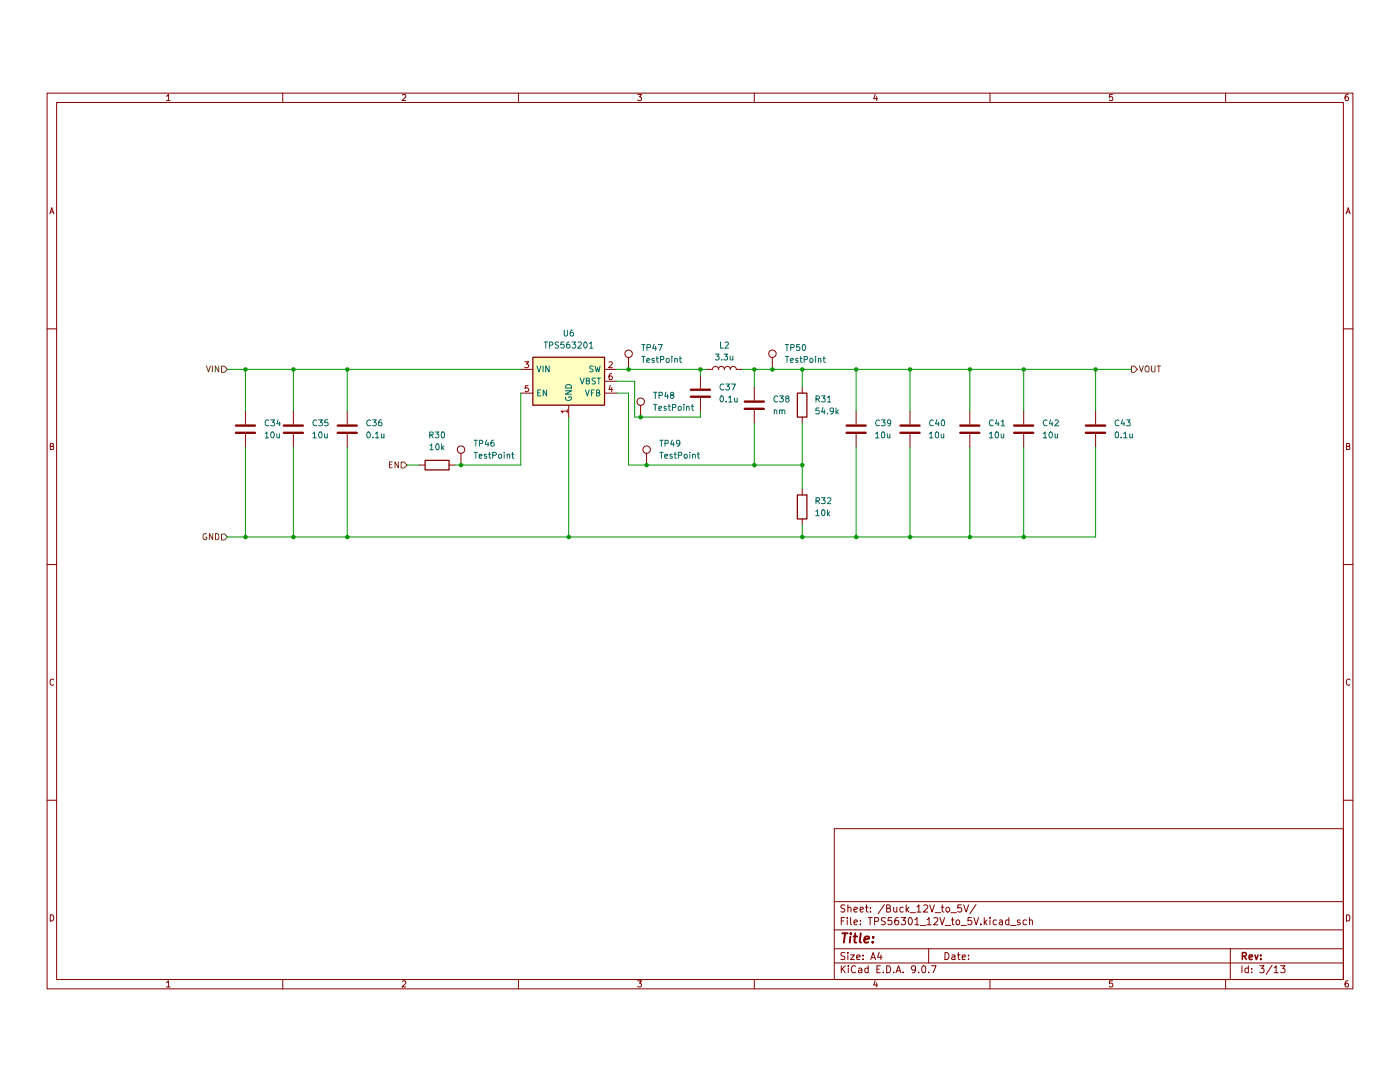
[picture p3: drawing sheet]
(kicad_sch
 (version 20250114)
 (generator "eeschema")
 (generator_version "9.0")
 (paper "A4")
 (lib_symbols
  (symbol "Connector:TestPoint"
   (pin_numbers (hide yes))
   (pin_names
    (offset 0.762) (hide yes)) (exclude_from_sim no) (in_bom yes) (on_board yes)
   (property "Reference" "TP" (at 0 6.858 0) (effects (font (size 1.27 1.27))))
   (property "Value" "TestPoint" (at 0 5.08 0) (effects (font (size 1.27 1.27))))
   (property "Footprint" "" (at 5.08 0 0) (effects (font (size 1.27 1.27)) (hide yes)))
   (property "Datasheet" "~" (at 5.08 0 0) (effects (font (size 1.27 1.27)) (hide yes)))
   (property "Description" "test point" (at 0 0 0) (effects (font (size 1.27 1.27)) (hide yes)))
   (symbol "TestPoint_0_1"
    (circle (center 0 3.302) (radius 0.762) (stroke (width 0) (type default)) (fill (type none))))
   (symbol "TestPoint_1_1"
    (pin passive line (at 0 0 90) (length 2.54) (name "1" (effects (font (size 1.27 1.27)))) (number "1" (effects (font (size 1.27 1.27))))))
   (embedded_fonts no))
  (symbol "Device:C"
   (pin_numbers (hide yes))
   (pin_names
    (offset 0.254)) (exclude_from_sim no) (in_bom yes) (on_board yes)
   (property "Reference" "C" (at 0.635 2.54 0) (effects (font (size 1.27 1.27)) (justify left)))
   (property "Value" "C" (at 0.635 -2.54 0) (effects (font (size 1.27 1.27)) (justify left)))
   (property "Footprint" "" (at 0.9652 -3.81 0) (effects (font (size 1.27 1.27)) (hide yes)))
   (property "Datasheet" "~" (at 0 0 0) (effects (font (size 1.27 1.27)) (hide yes)))
   (property "Description" "Unpolarized capacitor" (at 0 0 0) (effects (font (size 1.27 1.27)) (hide yes)))
   (symbol "C_0_1"
    (polyline (pts (xy -2.032 0.762) (xy 2.032 0.762)) (stroke (width 0.508) (type default)) (fill (type none)))
    (polyline (pts (xy -2.032 -0.762) (xy 2.032 -0.762)) (stroke (width 0.508) (type default)) (fill (type none))))
   (symbol "C_1_1"
    (pin passive line (at 0 3.81 270) (length 2.794) (name "~" (effects (font (size 1.27 1.27)))) (number "1" (effects (font (size 1.27 1.27)))))
    (pin passive line (at 0 -3.81 90) (length 2.794) (name "~" (effects (font (size 1.27 1.27)))) (number "2" (effects (font (size 1.27 1.27))))))
   (embedded_fonts no))
  (symbol "Device:L"
   (pin_numbers (hide yes))
   (pin_names
    (offset 1.016) (hide yes)) (exclude_from_sim no) (in_bom yes) (on_board yes)
   (property "Reference" "L" (at -1.27 0 90) (effects (font (size 1.27 1.27))))
   (property "Value" "L" (at 1.905 0 90) (effects (font (size 1.27 1.27))))
   (property "Footprint" "" (at 0 0 0) (effects (font (size 1.27 1.27)) (hide yes)))
   (property "Datasheet" "~" (at 0 0 0) (effects (font (size 1.27 1.27)) (hide yes)))
   (property "Description" "Inductor" (at 0 0 0) (effects (font (size 1.27 1.27)) (hide yes)))
   (symbol "L_0_1"
    (arc (start 0 2.54) (mid 0.6323 1.905) (end 0 1.27) (stroke (width 0) (type default)) (fill (type none)))
    (arc (start 0 1.27) (mid 0.6323 0.635) (end 0 0) (stroke (width 0) (type default)) (fill (type none)))
    (arc (start 0 0) (mid 0.6323 -0.635) (end 0 -1.27) (stroke (width 0) (type default)) (fill (type none)))
    (arc (start 0 -1.27) (mid 0.6323 -1.905) (end 0 -2.54) (stroke (width 0) (type default)) (fill (type none))))
   (symbol "L_1_1"
    (pin passive line (at 0 3.81 270) (length 1.27) (name "1" (effects (font (size 1.27 1.27)))) (number "1" (effects (font (size 1.27 1.27)))))
    (pin passive line (at 0 -3.81 90) (length 1.27) (name "2" (effects (font (size 1.27 1.27)))) (number "2" (effects (font (size 1.27 1.27))))))
   (embedded_fonts no))
  (symbol "Device:R"
   (pin_numbers (hide yes))
   (pin_names
    (offset 0)) (exclude_from_sim no) (in_bom yes) (on_board yes)
   (property "Reference" "R" (at 2.032 0 90) (effects (font (size 1.27 1.27))))
   (property "Value" "R" (at 0 0 90) (effects (font (size 1.27 1.27))))
   (property "Footprint" "" (at -1.778 0 90) (effects (font (size 1.27 1.27)) (hide yes)))
   (property "Datasheet" "~" (at 0 0 0) (effects (font (size 1.27 1.27)) (hide yes)))
   (property "Description" "Resistor" (at 0 0 0) (effects (font (size 1.27 1.27)) (hide yes)))
   (symbol "R_0_1"
    (rectangle (start -1.016 -2.54) (end 1.016 2.54) (stroke (width 0.254) (type default)) (fill (type none))))
   (symbol "R_1_1"
    (pin passive line (at 0 3.81 270) (length 1.27) (name "~" (effects (font (size 1.27 1.27)))) (number "1" (effects (font (size 1.27 1.27)))))
    (pin passive line (at 0 -3.81 90) (length 1.27) (name "~" (effects (font (size 1.27 1.27)))) (number "2" (effects (font (size 1.27 1.27))))))
   (embedded_fonts no))
  (symbol "Regulator_Switching:TPS563201" (exclude_from_sim no) (in_bom yes) (on_board yes)
   (property "Reference" "U" (at -7.62 6.35 0) (effects (font (size 1.27 1.27)) (justify left)))
   (property "Value" "TPS563201" (at -2.54 6.35 0) (effects (font (size 1.27 1.27)) (justify left)))
   (property "Footprint" "Package_TO_SOT_SMD:SOT-23-6" (at 1.27 -6.35 0) (effects (font (size 1.27 1.27)) (justify left) (hide yes)))
   (property "Datasheet" "https://www.ti.com/lit/ds/symlink/tps563201.pdf" (at 0 0 0) (effects (font (size 1.27 1.27)) (hide yes)))
   (property "Description" "3A Synchronous Step-Down Voltage Regulator, 4.5-17V Input Voltage, 0.76V to 7V Output Voltage, Eco mode, SOT-23-6" (at 0 0 0) (effects (font (size 1.27 1.27)) (hide yes)))
   (symbol "TPS563201_0_1"
    (rectangle (start -7.62 5.08) (end 7.62 -5.08) (stroke (width 0.254) (type default)) (fill (type background))))
   (symbol "TPS563201_1_1"
    (pin power_in line (at -10.16 2.54 0) (length 2.54) (name "VIN" (effects (font (size 1.27 1.27)))) (number "3" (effects (font (size 1.27 1.27)))))
    (pin input line (at -10.16 -2.54 0) (length 2.54) (name "EN" (effects (font (size 1.27 1.27)))) (number "5" (effects (font (size 1.27 1.27)))))
    (pin power_in line (at 0 -7.62 90) (length 2.54) (name "GND" (effects (font (size 1.27 1.27)))) (number "1" (effects (font (size 1.27 1.27)))))
    (pin output line (at 10.16 2.54 180) (length 2.54) (name "SW" (effects (font (size 1.27 1.27)))) (number "2" (effects (font (size 1.27 1.27)))))
    (pin passive line (at 10.16 0 180) (length 2.54) (name "VBST" (effects (font (size 1.27 1.27)))) (number "6" (effects (font (size 1.27 1.27)))))
    (pin input line (at 10.16 -2.54 180) (length 2.54) (name "VFB" (effects (font (size 1.27 1.27)))) (number "4" (effects (font (size 1.27 1.27))))))
   (embedded_fonts no)))
 (junction
  (at 52.07 104.14)
  (diameter 0)
  (color 0 0 0 0))
 (junction
  (at 205.74 104.14)
  (diameter 0)
  (color 0 0 0 0))
 (junction
  (at 62.23 68.58)
  (diameter 0)
  (color 0 0 0 0))
 (junction
  (at 148.59 68.58)
  (diameter 0)
  (color 0 0 0 0))
 (junction
  (at 137.16 88.9)
  (diameter 0)
  (color 0 0 0 0))
 (junction
  (at 160.02 68.58)
  (diameter 0)
  (color 0 0 0 0))
 (junction
  (at 62.23 104.14)
  (diameter 0)
  (color 0 0 0 0))
 (junction
  (at 193.04 104.14)
  (diameter 0)
  (color 0 0 0 0))
 (junction
  (at 73.66 68.58)
  (diameter 0)
  (color 0 0 0 0))
 (junction
  (at 232.41 68.58)
  (diameter 0)
  (color 0 0 0 0))
 (junction
  (at 160.02 88.9)
  (diameter 0)
  (color 0 0 0 0))
 (junction
  (at 170.18 68.58)
  (diameter 0)
  (color 0 0 0 0))
 (junction
  (at 163.83 68.58)
  (diameter 0)
  (color 0 0 0 0))
 (junction
  (at 181.61 104.14)
  (diameter 0)
  (color 0 0 0 0))
 (junction
  (at 52.07 68.58)
  (diameter 0)
  (color 0 0 0 0))
 (junction
  (at 181.61 68.58)
  (diameter 0)
  (color 0 0 0 0))
 (junction
  (at 217.17 68.58)
  (diameter 0)
  (color 0 0 0 0))
 (junction
  (at 217.17 104.14)
  (diameter 0)
  (color 0 0 0 0))
 (junction
  (at 73.66 104.14)
  (diameter 0)
  (color 0 0 0 0))
 (junction
  (at 135.89 78.74)
  (diameter 0)
  (color 0 0 0 0))
 (junction
  (at 170.18 88.9)
  (diameter 0)
  (color 0 0 0 0))
 (junction
  (at 205.74 68.58)
  (diameter 0)
  (color 0 0 0 0))
 (junction
  (at 97.79 88.9)
  (diameter 0)
  (color 0 0 0 0))
 (junction
  (at 193.04 68.58)
  (diameter 0)
  (color 0 0 0 0))
 (junction
  (at 133.35 68.58)
  (diameter 0)
  (color 0 0 0 0))
 (junction
  (at 120.65 104.14)
  (diameter 0)
  (color 0 0 0 0))
 (junction
  (at 170.18 104.14)
  (diameter 0)
  (color 0 0 0 0))
 (wire
  (pts (xy 52.07 104.14) (xy 62.23 104.14))
  (stroke (width 0) (type default)))
 (wire
  (pts (xy 130.81 73.66) (xy 133.35 73.66))
  (stroke (width 0) (type default)))
 (wire
  (pts (xy 48.26 68.58) (xy 52.07 68.58))
  (stroke (width 0) (type default)))
 (wire
  (pts (xy 232.41 85.09) (xy 232.41 104.14))
  (stroke (width 0) (type default)))
 (wire
  (pts (xy 110.49 88.9) (xy 110.49 73.66))
  (stroke (width 0) (type default)))
 (wire
  (pts (xy 217.17 85.09) (xy 217.17 104.14))
  (stroke (width 0) (type default)))
 (wire
  (pts (xy 62.23 68.58) (xy 62.23 77.47))
  (stroke (width 0) (type default)))
 (wire
  (pts (xy 157.48 68.58) (xy 160.02 68.58))
  (stroke (width 0) (type default)))
 (wire
  (pts (xy 181.61 85.09) (xy 181.61 104.14))
  (stroke (width 0) (type default)))
 (wire
  (pts (xy 134.62 78.74) (xy 135.89 78.74))
  (stroke (width 0) (type default)))
 (wire
  (pts (xy 193.04 68.58) (xy 205.74 68.58))
  (stroke (width 0) (type default)))
 (wire
  (pts (xy 163.83 68.58) (xy 170.18 68.58))
  (stroke (width 0) (type default)))
 (wire
  (pts (xy 170.18 104.14) (xy 181.61 104.14))
  (stroke (width 0) (type default)))
 (wire
  (pts (xy 170.18 68.58) (xy 181.61 68.58))
  (stroke (width 0) (type default)))
 (wire
  (pts (xy 120.65 78.74) (xy 120.65 104.14))
  (stroke (width 0) (type default)))
 (wire
  (pts (xy 193.04 68.58) (xy 193.04 77.47))
  (stroke (width 0) (type default)))
 (wire
  (pts (xy 205.74 68.58) (xy 205.74 77.47))
  (stroke (width 0) (type default)))
 (wire
  (pts (xy 217.17 68.58) (xy 232.41 68.58))
  (stroke (width 0) (type default)))
 (wire
  (pts (xy 52.07 68.58) (xy 52.07 77.47))
  (stroke (width 0) (type default)))
 (wire
  (pts (xy 181.61 68.58) (xy 193.04 68.58))
  (stroke (width 0) (type default)))
 (wire
  (pts (xy 217.17 68.58) (xy 217.17 77.47))
  (stroke (width 0) (type default)))
 (wire
  (pts (xy 232.41 68.58) (xy 240.03 68.58))
  (stroke (width 0) (type default)))
 (wire
  (pts (xy 73.66 68.58) (xy 110.49 68.58))
  (stroke (width 0) (type default)))
 (wire
  (pts (xy 193.04 104.14) (xy 205.74 104.14))
  (stroke (width 0) (type default)))
 (wire
  (pts (xy 133.35 73.66) (xy 133.35 88.9))
  (stroke (width 0) (type default)))
 (wire
  (pts (xy 148.59 68.58) (xy 148.59 69.85))
  (stroke (width 0) (type default)))
 (wire
  (pts (xy 48.26 104.14) (xy 52.07 104.14))
  (stroke (width 0) (type default)))
 (wire
  (pts (xy 73.66 85.09) (xy 73.66 104.14))
  (stroke (width 0) (type default)))
 (wire
  (pts (xy 170.18 88.9) (xy 170.18 93.98))
  (stroke (width 0) (type default)))
 (wire
  (pts (xy 170.18 68.58) (xy 170.18 72.39))
  (stroke (width 0) (type default)))
 (wire
  (pts (xy 232.41 68.58) (xy 232.41 77.47))
  (stroke (width 0) (type default)))
 (wire
  (pts (xy 181.61 68.58) (xy 181.61 77.47))
  (stroke (width 0) (type default)))
 (wire
  (pts (xy 170.18 80.01) (xy 170.18 88.9))
  (stroke (width 0) (type default)))
 (wire
  (pts (xy 148.59 68.58) (xy 149.86 68.58))
  (stroke (width 0) (type default)))
 (wire
  (pts (xy 62.23 85.09) (xy 62.23 104.14))
  (stroke (width 0) (type default)))
 (wire
  (pts (xy 160.02 88.9) (xy 170.18 88.9))
  (stroke (width 0) (type default)))
 (wire
  (pts (xy 96.52 88.9) (xy 97.79 88.9))
  (stroke (width 0) (type default)))
 (wire
  (pts (xy 73.66 104.14) (xy 120.65 104.14))
  (stroke (width 0) (type default)))
 (wire
  (pts (xy 130.81 68.58) (xy 133.35 68.58))
  (stroke (width 0) (type default)))
 (wire
  (pts (xy 73.66 68.58) (xy 73.66 77.47))
  (stroke (width 0) (type default)))
 (wire
  (pts (xy 193.04 85.09) (xy 193.04 104.14))
  (stroke (width 0) (type default)))
 (wire
  (pts (xy 134.62 71.12) (xy 134.62 78.74))
  (stroke (width 0) (type default)))
 (wire
  (pts (xy 205.74 68.58) (xy 217.17 68.58))
  (stroke (width 0) (type default)))
 (wire
  (pts (xy 170.18 101.6) (xy 170.18 104.14))
  (stroke (width 0) (type default)))
 (wire
  (pts (xy 181.61 104.14) (xy 193.04 104.14))
  (stroke (width 0) (type default)))
 (wire
  (pts (xy 137.16 88.9) (xy 160.02 88.9))
  (stroke (width 0) (type default)))
 (wire
  (pts (xy 160.02 80.01) (xy 160.02 88.9))
  (stroke (width 0) (type default)))
 (wire
  (pts (xy 133.35 68.58) (xy 148.59 68.58))
  (stroke (width 0) (type default)))
 (wire
  (pts (xy 160.02 68.58) (xy 163.83 68.58))
  (stroke (width 0) (type default)))
 (wire
  (pts (xy 217.17 104.14) (xy 232.41 104.14))
  (stroke (width 0) (type default)))
 (wire
  (pts (xy 205.74 85.09) (xy 205.74 104.14))
  (stroke (width 0) (type default)))
 (wire
  (pts (xy 62.23 104.14) (xy 73.66 104.14))
  (stroke (width 0) (type default)))
 (wire
  (pts (xy 135.89 78.74) (xy 148.59 78.74))
  (stroke (width 0) (type default)))
 (wire
  (pts (xy 130.81 71.12) (xy 134.62 71.12))
  (stroke (width 0) (type default)))
 (wire
  (pts (xy 97.79 88.9) (xy 110.49 88.9))
  (stroke (width 0) (type default)))
 (wire
  (pts (xy 205.74 104.14) (xy 217.17 104.14))
  (stroke (width 0) (type default)))
 (wire
  (pts (xy 52.07 68.58) (xy 62.23 68.58))
  (stroke (width 0) (type default)))
 (wire
  (pts (xy 120.65 104.14) (xy 170.18 104.14))
  (stroke (width 0) (type default)))
 (wire
  (pts (xy 86.36 88.9) (xy 88.9 88.9))
  (stroke (width 0) (type default)))
 (wire
  (pts (xy 133.35 88.9) (xy 137.16 88.9))
  (stroke (width 0) (type default)))
 (wire
  (pts (xy 160.02 68.58) (xy 160.02 72.39))
  (stroke (width 0) (type default)))
 (wire
  (pts (xy 62.23 68.58) (xy 73.66 68.58))
  (stroke (width 0) (type default)))
 (wire
  (pts (xy 52.07 85.09) (xy 52.07 104.14))
  (stroke (width 0) (type default)))
 (wire
  (pts (xy 148.59 78.74) (xy 148.59 77.47))
  (stroke (width 0) (type default)))
 (hierarchical_label "EN"
  (shape input)
  (at 86.36 88.9 180)
  (effects (font (size 1.27 1.27)) (justify right)))
 (hierarchical_label "GND"
  (shape input)
  (at 48.26 104.14 180)
  (effects (font (size 1.27 1.27)) (justify right)))
 (hierarchical_label "VOUT"
  (shape output)
  (at 240.03 68.58 0)
  (effects (font (size 1.27 1.27)) (justify left)))
 (hierarchical_label "VIN"
  (shape input)
  (at 48.26 68.58 180)
  (effects (font (size 1.27 1.27)) (justify right)))
 (symbol
  (lib_id "Device:C")
  (at 73.66 81.28 0)
  (unit 1)
  (exclude_from_sim no)
  (in_bom yes)
  (on_board yes)
  (dnp no)
  (property "Reference" "C36" (at 77.47 80.0099 0) (effects (font (size 1.27 1.27)) (justify left)))
  (property "Value" "0.1u" (at 77.47 82.5499 0) (effects (font (size 1.27 1.27)) (justify left)))
  (property "Footprint" "Capacitor_SMD:C_0603_1608Metric" (at 74.6252 85.09 0) (effects (font (size 1.27 1.27)) (hide yes)))
  (property "Datasheet" "~" (at 73.66 81.28 0) (effects (font (size 1.27 1.27)) (hide yes)))
  (property "Description" "Unpolarized capacitor" (at 73.66 81.28 0) (effects (font (size 1.27 1.27)) (hide yes)))
  (pin "2")
  (pin "1"))
 (symbol
  (lib_id "Device:C")
  (at 148.59 73.66 0)
  (unit 1)
  (exclude_from_sim no)
  (in_bom yes)
  (on_board yes)
  (dnp no)
  (property "Reference" "C37" (at 152.4 72.3899 0) (effects (font (size 1.27 1.27)) (justify left)))
  (property "Value" "0.1u" (at 152.4 74.9299 0) (effects (font (size 1.27 1.27)) (justify left)))
  (property "Footprint" "Capacitor_SMD:C_0603_1608Metric" (at 149.5552 77.47 0) (effects (font (size 1.27 1.27)) (hide yes)))
  (property "Datasheet" "~" (at 148.59 73.66 0) (effects (font (size 1.27 1.27)) (hide yes)))
  (property "Description" "Unpolarized capacitor" (at 148.59 73.66 0) (effects (font (size 1.27 1.27)) (hide yes)))
  (pin "2")
  (pin "1"))
 (symbol
  (lib_id "Device:L")
  (at 153.67 68.58 90)
  (unit 1)
  (exclude_from_sim no)
  (in_bom yes)
  (on_board yes)
  (dnp no)
  (fields_autoplaced yes)
  (property "Reference" "L2" (at 153.67 63.5 90) (effects (font (size 1.27 1.27))))
  (property "Value" "3.3u" (at 153.67 66.04 90) (effects (font (size 1.27 1.27))))
  (property "Footprint" "Inductor_SMD:L_TDK_VLS6045EX_VLS6045AF" (at 153.67 68.58 0) (effects (font (size 1.27 1.27)) (hide yes)))
  (property "Datasheet" "~" (at 153.67 68.58 0) (effects (font (size 1.27 1.27)) (hide yes)))
  (property "Description" "Inductor" (at 153.67 68.58 0) (effects (font (size 1.27 1.27)) (hide yes)))
  (pin "2")
  (pin "1"))
 (symbol
  (lib_id "Connector:TestPoint")
  (at 137.16 88.9 0)
  (unit 1)
  (exclude_from_sim no)
  (in_bom yes)
  (on_board yes)
  (dnp no)
  (property "Reference" "TP49" (at 139.7 84.3279 0) (effects (font (size 1.27 1.27)) (justify left)))
  (property "Value" "TestPoint" (at 139.7 86.8679 0) (effects (font (size 1.27 1.27)) (justify left)))
  (property "Footprint" "TestPoint:TestPoint_Pad_D1.0mm" (at 142.24 88.9 0) (effects (font (size 1.27 1.27)) (hide yes)))
  (property "Datasheet" "~" (at 142.24 88.9 0) (effects (font (size 1.27 1.27)) (hide yes)))
  (property "Description" "test point" (at 137.16 88.9 0) (effects (font (size 1.27 1.27)) (hide yes)))
  (pin "1"))
 (symbol
  (lib_id "Device:C")
  (at 52.07 81.28 0)
  (unit 1)
  (exclude_from_sim no)
  (in_bom yes)
  (on_board yes)
  (dnp no)
  (property "Reference" "C34" (at 55.88 80.0099 0) (effects (font (size 1.27 1.27)) (justify left)))
  (property "Value" "10u" (at 55.88 82.5499 0) (effects (font (size 1.27 1.27)) (justify left)))
  (property "Footprint" "Capacitor_SMD:C_1206_3216Metric" (at 53.0352 85.09 0) (effects (font (size 1.27 1.27)) (hide yes)))
  (property "Datasheet" "~" (at 52.07 81.28 0) (effects (font (size 1.27 1.27)) (hide yes)))
  (property "Description" "Unpolarized capacitor" (at 52.07 81.28 0) (effects (font (size 1.27 1.27)) (hide yes)))
  (pin "2")
  (pin "1"))
 (symbol
  (lib_id "Connector:TestPoint")
  (at 133.35 68.58 0)
  (unit 1)
  (exclude_from_sim no)
  (in_bom yes)
  (on_board yes)
  (dnp no)
  (property "Reference" "TP47" (at 135.89 64.0079 0) (effects (font (size 1.27 1.27)) (justify left)))
  (property "Value" "TestPoint" (at 135.89 66.5479 0) (effects (font (size 1.27 1.27)) (justify left)))
  (property "Footprint" "TestPoint:TestPoint_Pad_D1.0mm" (at 138.43 68.58 0) (effects (font (size 1.27 1.27)) (hide yes)))
  (property "Datasheet" "~" (at 138.43 68.58 0) (effects (font (size 1.27 1.27)) (hide yes)))
  (property "Description" "test point" (at 133.35 68.58 0) (effects (font (size 1.27 1.27)) (hide yes)))
  (pin "1"))
 (symbol
  (lib_id "Device:C")
  (at 62.23 81.28 0)
  (unit 1)
  (exclude_from_sim no)
  (in_bom yes)
  (on_board yes)
  (dnp no)
  (property "Reference" "C35" (at 66.04 80.0099 0) (effects (font (size 1.27 1.27)) (justify left)))
  (property "Value" "10u" (at 66.04 82.5499 0) (effects (font (size 1.27 1.27)) (justify left)))
  (property "Footprint" "Capacitor_SMD:C_1206_3216Metric" (at 63.1952 85.09 0) (effects (font (size 1.27 1.27)) (hide yes)))
  (property "Datasheet" "~" (at 62.23 81.28 0) (effects (font (size 1.27 1.27)) (hide yes)))
  (property "Description" "Unpolarized capacitor" (at 62.23 81.28 0) (effects (font (size 1.27 1.27)) (hide yes)))
  (pin "2")
  (pin "1"))
 (symbol
  (lib_id "Device:C")
  (at 217.17 81.28 0)
  (unit 1)
  (exclude_from_sim no)
  (in_bom yes)
  (on_board yes)
  (dnp no)
  (property "Reference" "C42" (at 220.98 80.0099 0) (effects (font (size 1.27 1.27)) (justify left)))
  (property "Value" "10u" (at 220.98 82.5499 0) (effects (font (size 1.27 1.27)) (justify left)))
  (property "Footprint" "Capacitor_SMD:C_1206_3216Metric" (at 218.1352 85.09 0) (effects (font (size 1.27 1.27)) (hide yes)))
  (property "Datasheet" "~" (at 217.17 81.28 0) (effects (font (size 1.27 1.27)) (hide yes)))
  (property "Description" "Unpolarized capacitor" (at 217.17 81.28 0) (effects (font (size 1.27 1.27)) (hide yes)))
  (pin "2")
  (pin "1"))
 (symbol
  (lib_id "Device:C")
  (at 193.04 81.28 0)
  (unit 1)
  (exclude_from_sim no)
  (in_bom yes)
  (on_board yes)
  (dnp no)
  (property "Reference" "C40" (at 196.85 80.0099 0) (effects (font (size 1.27 1.27)) (justify left)))
  (property "Value" "10u" (at 196.85 82.5499 0) (effects (font (size 1.27 1.27)) (justify left)))
  (property "Footprint" "Capacitor_SMD:C_1206_3216Metric" (at 194.0052 85.09 0) (effects (font (size 1.27 1.27)) (hide yes)))
  (property "Datasheet" "~" (at 193.04 81.28 0) (effects (font (size 1.27 1.27)) (hide yes)))
  (property "Description" "Unpolarized capacitor" (at 193.04 81.28 0) (effects (font (size 1.27 1.27)) (hide yes)))
  (pin "2")
  (pin "1"))
 (symbol
  (lib_id "Device:C")
  (at 160.02 76.2 0)
  (unit 1)
  (exclude_from_sim no)
  (in_bom yes)
  (on_board yes)
  (dnp no)
  (property "Reference" "C38" (at 163.83 74.9299 0) (effects (font (size 1.27 1.27)) (justify left)))
  (property "Value" "nm" (at 163.83 77.4699 0) (effects (font (size 1.27 1.27)) (justify left)))
  (property "Footprint" "Capacitor_SMD:C_0603_1608Metric" (at 160.9852 80.01 0) (effects (font (size 1.27 1.27)) (hide yes)))
  (property "Datasheet" "~" (at 160.02 76.2 0) (effects (font (size 1.27 1.27)) (hide yes)))
  (property "Description" "Unpolarized capacitor" (at 160.02 76.2 0) (effects (font (size 1.27 1.27)) (hide yes)))
  (pin "2")
  (pin "1"))
 (symbol
  (lib_id "Connector:TestPoint")
  (at 135.89 78.74 0)
  (unit 1)
  (exclude_from_sim no)
  (in_bom yes)
  (on_board yes)
  (dnp no)
  (property "Reference" "TP48" (at 138.43 74.1679 0) (effects (font (size 1.27 1.27)) (justify left)))
  (property "Value" "TestPoint" (at 138.43 76.7079 0) (effects (font (size 1.27 1.27)) (justify left)))
  (property "Footprint" "TestPoint:TestPoint_Pad_D1.0mm" (at 140.97 78.74 0) (effects (font (size 1.27 1.27)) (hide yes)))
  (property "Datasheet" "~" (at 140.97 78.74 0) (effects (font (size 1.27 1.27)) (hide yes)))
  (property "Description" "test point" (at 135.89 78.74 0) (effects (font (size 1.27 1.27)) (hide yes)))
  (pin "1"))
 (symbol
  (lib_id "Device:R")
  (at 170.18 76.2 0)
  (unit 1)
  (exclude_from_sim no)
  (in_bom yes)
  (on_board yes)
  (dnp no)
  (fields_autoplaced yes)
  (property "Reference" "R31" (at 172.72 74.9299 0) (effects (font (size 1.27 1.27)) (justify left)))
  (property "Value" "54.9k" (at 172.72 77.4699 0) (effects (font (size 1.27 1.27)) (justify left)))
  (property "Footprint" "Resistor_SMD:R_0603_1608Metric" (at 168.402 76.2 90) (effects (font (size 1.27 1.27)) (hide yes)))
  (property "Datasheet" "~" (at 170.18 76.2 0) (effects (font (size 1.27 1.27)) (hide yes)))
  (property "Description" "Resistor" (at 170.18 76.2 0) (effects (font (size 1.27 1.27)) (hide yes)))
  (pin "1")
  (pin "2"))
 (symbol
  (lib_id "Device:C")
  (at 181.61 81.28 0)
  (unit 1)
  (exclude_from_sim no)
  (in_bom yes)
  (on_board yes)
  (dnp no)
  (property "Reference" "C39" (at 185.42 80.0099 0) (effects (font (size 1.27 1.27)) (justify left)))
  (property "Value" "10u" (at 185.42 82.5499 0) (effects (font (size 1.27 1.27)) (justify left)))
  (property "Footprint" "Capacitor_SMD:C_1206_3216Metric" (at 182.5752 85.09 0) (effects (font (size 1.27 1.27)) (hide yes)))
  (property "Datasheet" "~" (at 181.61 81.28 0) (effects (font (size 1.27 1.27)) (hide yes)))
  (property "Description" "Unpolarized capacitor" (at 181.61 81.28 0) (effects (font (size 1.27 1.27)) (hide yes)))
  (pin "2")
  (pin "1"))
 (symbol
  (lib_id "Regulator_Switching:TPS563201")
  (at 120.65 71.12 0)
  (unit 1)
  (exclude_from_sim no)
  (in_bom yes)
  (on_board yes)
  (dnp no)
  (fields_autoplaced yes)
  (property "Reference" "U6" (at 120.65 60.96 0) (effects (font (size 1.27 1.27))))
  (property "Value" "TPS563201" (at 120.65 63.5 0) (effects (font (size 1.27 1.27))))
  (property "Footprint" "Package_TO_SOT_SMD:SOT-23-6" (at 121.92 77.47 0) (effects (font (size 1.27 1.27)) (justify left) (hide yes)))
  (property "Datasheet" "https://www.ti.com/lit/ds/symlink/tps563201.pdf" (at 120.65 71.12 0) (effects (font (size 1.27 1.27)) (hide yes)))
  (property "Description" "3A Synchronous Step-Down Voltage Regulator, 4.5-17V Input Voltage, 0.76V to 7V Output Voltage, Eco mode, SOT-23-6" (at 120.65 71.12 0) (effects (font (size 1.27 1.27)) (hide yes)))
  (pin "3")
  (pin "5")
  (pin "2")
  (pin "1")
  (pin "6")
  (pin "4"))
 (symbol
  (lib_id "Device:C")
  (at 205.74 81.28 0)
  (unit 1)
  (exclude_from_sim no)
  (in_bom yes)
  (on_board yes)
  (dnp no)
  (property "Reference" "C41" (at 209.55 80.0099 0) (effects (font (size 1.27 1.27)) (justify left)))
  (property "Value" "10u" (at 209.55 82.5499 0) (effects (font (size 1.27 1.27)) (justify left)))
  (property "Footprint" "Capacitor_SMD:C_1206_3216Metric" (at 206.7052 85.09 0) (effects (font (size 1.27 1.27)) (hide yes)))
  (property "Datasheet" "~" (at 205.74 81.28 0) (effects (font (size 1.27 1.27)) (hide yes)))
  (property "Description" "Unpolarized capacitor" (at 205.74 81.28 0) (effects (font (size 1.27 1.27)) (hide yes)))
  (pin "2")
  (pin "1"))
 (symbol
  (lib_id "Connector:TestPoint")
  (at 97.79 88.9 0)
  (unit 1)
  (exclude_from_sim no)
  (in_bom yes)
  (on_board yes)
  (dnp no)
  (property "Reference" "TP46" (at 100.33 84.3279 0) (effects (font (size 1.27 1.27)) (justify left)))
  (property "Value" "TestPoint" (at 100.33 86.8679 0) (effects (font (size 1.27 1.27)) (justify left)))
  (property "Footprint" "TestPoint:TestPoint_Pad_D1.0mm" (at 102.87 88.9 0) (effects (font (size 1.27 1.27)) (hide yes)))
  (property "Datasheet" "~" (at 102.87 88.9 0) (effects (font (size 1.27 1.27)) (hide yes)))
  (property "Description" "test point" (at 97.79 88.9 0) (effects (font (size 1.27 1.27)) (hide yes)))
  (pin "1"))
 (symbol
  (lib_id "Connector:TestPoint")
  (at 163.83 68.58 0)
  (unit 1)
  (exclude_from_sim no)
  (in_bom yes)
  (on_board yes)
  (dnp no)
  (property "Reference" "TP50" (at 166.37 64.0079 0) (effects (font (size 1.27 1.27)) (justify left)))
  (property "Value" "TestPoint" (at 166.37 66.5479 0) (effects (font (size 1.27 1.27)) (justify left)))
  (property "Footprint" "TestPoint:TestPoint_Pad_D1.0mm" (at 168.91 68.58 0) (effects (font (size 1.27 1.27)) (hide yes)))
  (property "Datasheet" "~" (at 168.91 68.58 0) (effects (font (size 1.27 1.27)) (hide yes)))
  (property "Description" "test point" (at 163.83 68.58 0) (effects (font (size 1.27 1.27)) (hide yes)))
  (pin "1"))
 (symbol
  (lib_id "Device:R")
  (at 92.71 88.9 90)
  (unit 1)
  (exclude_from_sim no)
  (in_bom yes)
  (on_board yes)
  (dnp no)
  (fields_autoplaced yes)
  (property "Reference" "R30" (at 92.71 82.55 90) (effects (font (size 1.27 1.27))))
  (property "Value" "10k" (at 92.71 85.09 90) (effects (font (size 1.27 1.27))))
  (property "Footprint" "Resistor_SMD:R_0603_1608Metric" (at 92.71 90.678 90) (effects (font (size 1.27 1.27)) (hide yes)))
  (property "Datasheet" "~" (at 92.71 88.9 0) (effects (font (size 1.27 1.27)) (hide yes)))
  (property "Description" "Resistor" (at 92.71 88.9 0) (effects (font (size 1.27 1.27)) (hide yes)))
  (pin "2")
  (pin "1"))
 (symbol
  (lib_id "Device:C")
  (at 232.41 81.28 0)
  (unit 1)
  (exclude_from_sim no)
  (in_bom yes)
  (on_board yes)
  (dnp no)
  (property "Reference" "C43" (at 236.22 80.0099 0) (effects (font (size 1.27 1.27)) (justify left)))
  (property "Value" "0.1u" (at 236.22 82.5499 0) (effects (font (size 1.27 1.27)) (justify left)))
  (property "Footprint" "Capacitor_SMD:C_0603_1608Metric" (at 233.3752 85.09 0) (effects (font (size 1.27 1.27)) (hide yes)))
  (property "Datasheet" "~" (at 232.41 81.28 0) (effects (font (size 1.27 1.27)) (hide yes)))
  (property "Description" "Unpolarized capacitor" (at 232.41 81.28 0) (effects (font (size 1.27 1.27)) (hide yes)))
  (pin "2")
  (pin "1"))
 (symbol
  (lib_id "Device:R")
  (at 170.18 97.79 0)
  (unit 1)
  (exclude_from_sim no)
  (in_bom yes)
  (on_board yes)
  (dnp no)
  (fields_autoplaced yes)
  (property "Reference" "R32" (at 172.72 96.5199 0) (effects (font (size 1.27 1.27)) (justify left)))
  (property "Value" "10k" (at 172.72 99.0599 0) (effects (font (size 1.27 1.27)) (justify left)))
  (property "Footprint" "Resistor_SMD:R_0603_1608Metric" (at 168.402 97.79 90) (effects (font (size 1.27 1.27)) (hide yes)))
  (property "Datasheet" "~" (at 170.18 97.79 0) (effects (font (size 1.27 1.27)) (hide yes)))
  (property "Description" "Resistor" (at 170.18 97.79 0) (effects (font (size 1.27 1.27)) (hide yes)))
  (pin "1")
  (pin "2")))
